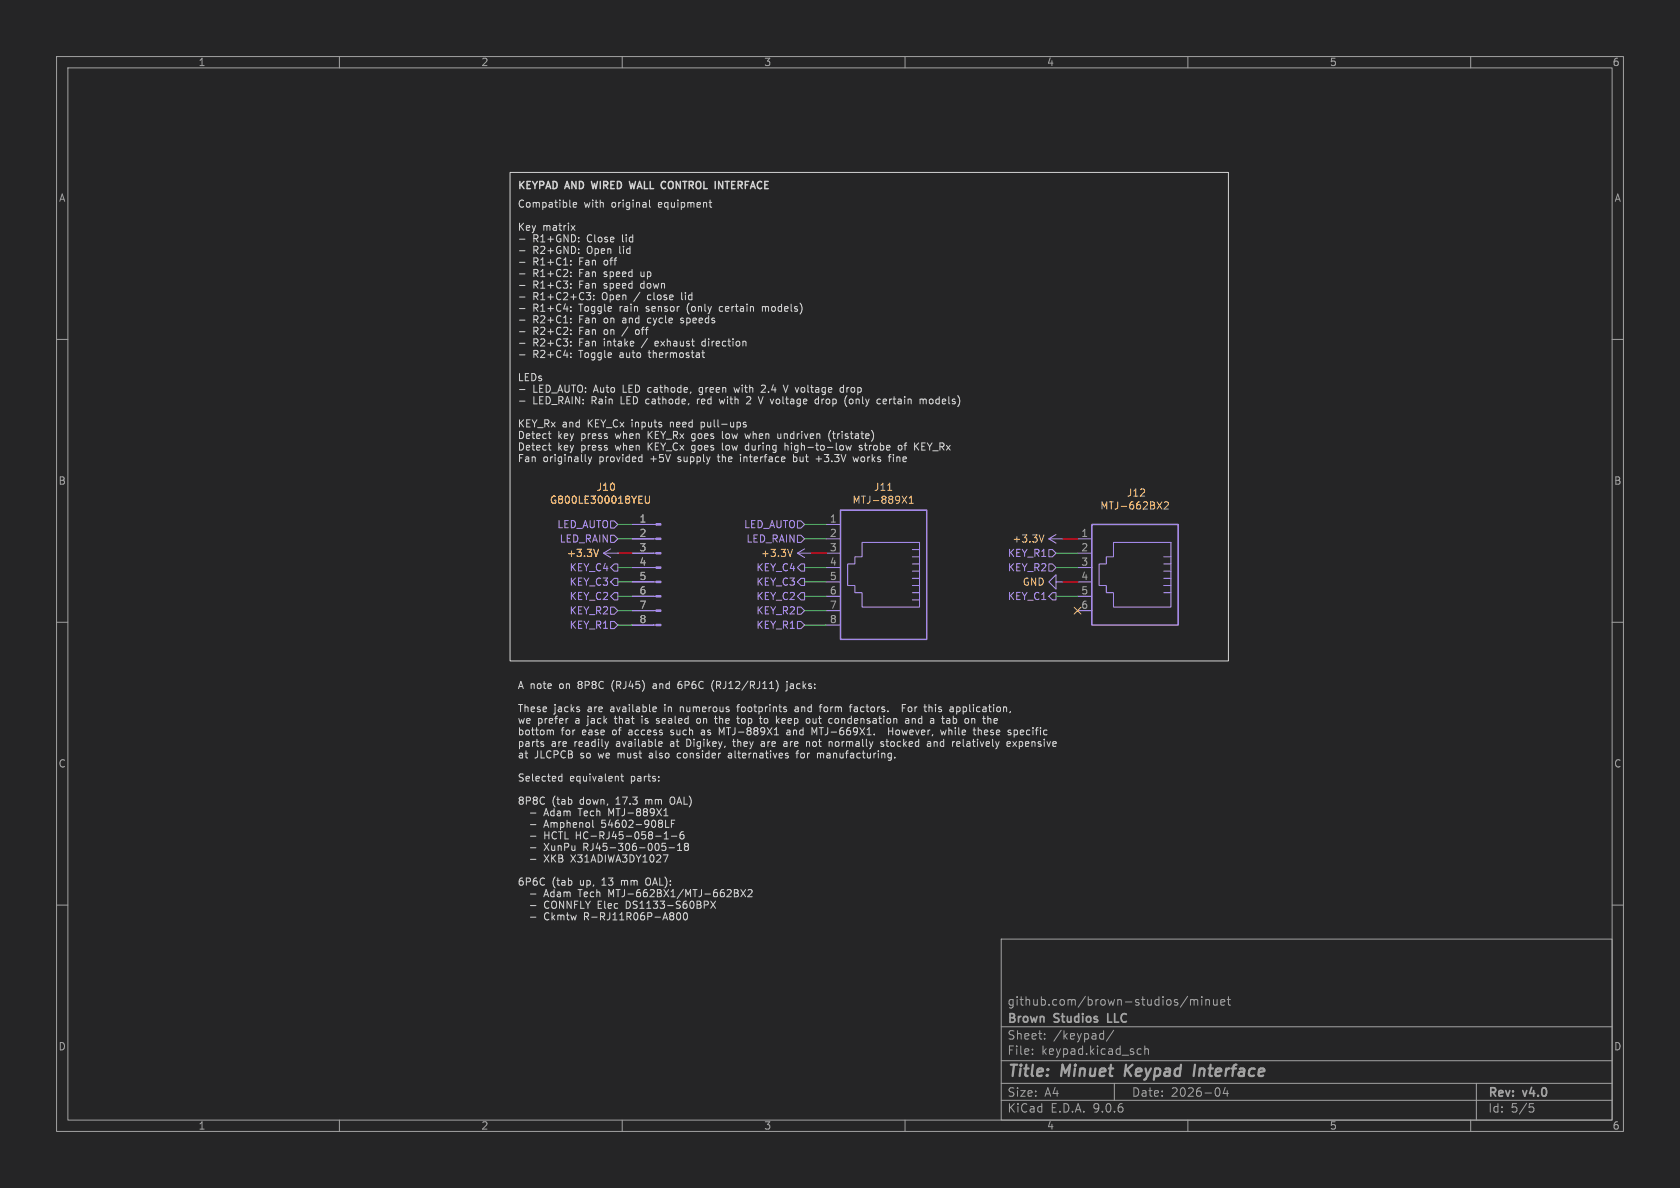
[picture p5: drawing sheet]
(kicad_sch
 (version 20250114)
 (generator "eeschema")
 (generator_version "9.0")
 (paper "A4")
 (title_block
  (title "Minuet Keypad Interface")
  (date "2026-04")
  (rev "v4.0")
  (company "Brown Studios LLC")
  (comment 1 "github.com/brown-studios/minuet"))
 (lib_symbols
  (symbol "Connector:6P6C"
   (pin_names
    (offset 1.016)) (exclude_from_sim no) (in_bom yes) (on_board yes)
   (property "Reference" "J" (at -5.08 11.43 0) (effects (font (size 1.27 1.27)) (justify right)))
   (property "Value" "6P6C" (at 2.54 11.43 0) (effects (font (size 1.27 1.27)) (justify left)))
   (property "Footprint" "" (at 0 0.635 90) (effects (font (size 1.27 1.27)) (hide yes)))
   (property "Datasheet" "~" (at 0 0.635 90) (effects (font (size 1.27 1.27)) (hide yes)))
   (property "Description" "RJ connector, 6P6C (6 positions 6 connected), RJ12/RJ18/RJ25" (at 0 0 0) (effects (font (size 1.27 1.27)) (hide yes)))
   (symbol "6P6C_0_1"
    (polyline (pts (xy -6.35 3.175) (xy -5.08 3.175) (xy -5.08 3.175)) (stroke (width 0) (type default)) (fill (type none)))
    (polyline (pts (xy -6.35 1.905) (xy -5.08 1.905) (xy -5.08 1.905)) (stroke (width 0) (type default)) (fill (type none)))
    (polyline (pts (xy -6.35 0.635) (xy -5.08 0.635) (xy -5.08 0.635)) (stroke (width 0) (type default)) (fill (type none)))
    (polyline (pts (xy -6.35 -0.635) (xy -5.08 -0.635) (xy -5.08 -0.635)) (stroke (width 0) (type default)) (fill (type none)))
    (polyline (pts (xy -6.35 -1.905) (xy -5.08 -1.905) (xy -5.08 -1.905)) (stroke (width 0) (type default)) (fill (type none)))
    (polyline (pts (xy -6.35 -4.445) (xy -6.35 6.985) (xy 3.81 6.985) (xy 3.81 4.445) (xy 5.08 4.445) (xy 5.08 3.175) (xy 6.35 3.175) (xy 6.35 -0.635) (xy 5.08 -0.635) (xy 5.08 -1.905) (xy 3.81 -1.905) (xy 3.81 -4.445) (xy -6.35 -4.445) (xy -6.35 -4.445)) (stroke (width 0) (type default)) (fill (type none)))
    (polyline (pts (xy -5.08 4.445) (xy -6.35 4.445) (xy -6.35 4.445)) (stroke (width 0) (type default)) (fill (type none)))
    (rectangle (start 7.62 10.16) (end -7.62 -7.62) (stroke (width 0.254) (type default)) (fill (type background))))
   (symbol "6P6C_1_1"
    (pin passive line (at 10.16 7.62 180) (length 2.54) (name "~" (effects (font (size 1.27 1.27)))) (number "6" (effects (font (size 1.27 1.27)))))
    (pin passive line (at 10.16 5.08 180) (length 2.54) (name "~" (effects (font (size 1.27 1.27)))) (number "5" (effects (font (size 1.27 1.27)))))
    (pin passive line (at 10.16 2.54 180) (length 2.54) (name "~" (effects (font (size 1.27 1.27)))) (number "4" (effects (font (size 1.27 1.27)))))
    (pin passive line (at 10.16 0 180) (length 2.54) (name "~" (effects (font (size 1.27 1.27)))) (number "3" (effects (font (size 1.27 1.27)))))
    (pin passive line (at 10.16 -2.54 180) (length 2.54) (name "~" (effects (font (size 1.27 1.27)))) (number "2" (effects (font (size 1.27 1.27)))))
    (pin passive line (at 10.16 -5.08 180) (length 2.54) (name "~" (effects (font (size 1.27 1.27)))) (number "1" (effects (font (size 1.27 1.27))))))
   (embedded_fonts no))
  (symbol "Connector:8P8C"
   (pin_names
    (offset 1.016)) (exclude_from_sim no) (in_bom yes) (on_board yes)
   (property "Reference" "J" (at -5.08 13.97 0) (effects (font (size 1.27 1.27)) (justify right)))
   (property "Value" "8P8C" (at 2.54 13.97 0) (effects (font (size 1.27 1.27)) (justify left)))
   (property "Footprint" "" (at 0 0.635 90) (effects (font (size 1.27 1.27)) (hide yes)))
   (property "Datasheet" "~" (at 0 0.635 90) (effects (font (size 1.27 1.27)) (hide yes)))
   (property "Description" "RJ connector, 8P8C (8 positions 8 connected), RJ31/RJ32/RJ33/RJ34/RJ35/RJ41/RJ45/RJ49/RJ61" (at 0 0 0) (effects (font (size 1.27 1.27)) (hide yes)))
   (symbol "8P8C_0_1"
    (polyline (pts (xy -6.35 1.905) (xy -5.08 1.905) (xy -5.08 1.905)) (stroke (width 0) (type default)) (fill (type none)))
    (polyline (pts (xy -6.35 0.635) (xy -5.08 0.635) (xy -5.08 0.635)) (stroke (width 0) (type default)) (fill (type none)))
    (polyline (pts (xy -6.35 -0.635) (xy -5.08 -0.635) (xy -5.08 -0.635)) (stroke (width 0) (type default)) (fill (type none)))
    (polyline (pts (xy -6.35 -1.905) (xy -5.08 -1.905) (xy -5.08 -1.905)) (stroke (width 0) (type default)) (fill (type none)))
    (polyline (pts (xy -6.35 -3.175) (xy -5.08 -3.175) (xy -5.08 -3.175)) (stroke (width 0) (type default)) (fill (type none)))
    (polyline (pts (xy -6.35 -4.445) (xy -6.35 6.985) (xy 3.81 6.985) (xy 3.81 4.445) (xy 5.08 4.445) (xy 5.08 3.175) (xy 6.35 3.175) (xy 6.35 -0.635) (xy 5.08 -0.635) (xy 5.08 -1.905) (xy 3.81 -1.905) (xy 3.81 -4.445) (xy -6.35 -4.445) (xy -6.35 -4.445)) (stroke (width 0) (type default)) (fill (type none)))
    (polyline (pts (xy -5.08 5.715) (xy -6.35 5.715)) (stroke (width 0) (type default)) (fill (type none)))
    (polyline (pts (xy -5.08 4.445) (xy -6.35 4.445)) (stroke (width 0) (type default)) (fill (type none)))
    (polyline (pts (xy -5.08 3.175) (xy -6.35 3.175) (xy -6.35 3.175)) (stroke (width 0) (type default)) (fill (type none)))
    (rectangle (start 7.62 12.7) (end -7.62 -10.16) (stroke (width 0.254) (type default)) (fill (type background))))
   (symbol "8P8C_1_1"
    (pin passive line (at 10.16 10.16 180) (length 2.54) (name "~" (effects (font (size 1.27 1.27)))) (number "8" (effects (font (size 1.27 1.27)))))
    (pin passive line (at 10.16 7.62 180) (length 2.54) (name "~" (effects (font (size 1.27 1.27)))) (number "7" (effects (font (size 1.27 1.27)))))
    (pin passive line (at 10.16 5.08 180) (length 2.54) (name "~" (effects (font (size 1.27 1.27)))) (number "6" (effects (font (size 1.27 1.27)))))
    (pin passive line (at 10.16 2.54 180) (length 2.54) (name "~" (effects (font (size 1.27 1.27)))) (number "5" (effects (font (size 1.27 1.27)))))
    (pin passive line (at 10.16 0 180) (length 2.54) (name "~" (effects (font (size 1.27 1.27)))) (number "4" (effects (font (size 1.27 1.27)))))
    (pin passive line (at 10.16 -2.54 180) (length 2.54) (name "~" (effects (font (size 1.27 1.27)))) (number "3" (effects (font (size 1.27 1.27)))))
    (pin passive line (at 10.16 -5.08 180) (length 2.54) (name "~" (effects (font (size 1.27 1.27)))) (number "2" (effects (font (size 1.27 1.27)))))
    (pin passive line (at 10.16 -7.62 180) (length 2.54) (name "~" (effects (font (size 1.27 1.27)))) (number "1" (effects (font (size 1.27 1.27))))))
   (embedded_fonts no))
  (symbol "Connector:Conn_01x08_Pin"
   (pin_names
    (offset 1.016) (hide yes)) (exclude_from_sim no) (in_bom yes) (on_board yes)
   (property "Reference" "J" (at 0 10.16 0) (effects (font (size 1.27 1.27))))
   (property "Value" "Conn_01x08_Pin" (at 0 -12.7 0) (effects (font (size 1.27 1.27))))
   (property "Footprint" "" (at 0 0 0) (effects (font (size 1.27 1.27)) (hide yes)))
   (property "Datasheet" "~" (at 0 0 0) (effects (font (size 1.27 1.27)) (hide yes)))
   (property "Description" "Generic connector, single row, 01x08, script generated" (at 0 0 0) (effects (font (size 1.27 1.27)) (hide yes)))
   (property "ki_locked" "" (at 0 0 0) (effects (font (size 1.27 1.27))))
   (symbol "Conn_01x08_Pin_1_1"
    (rectangle (start 0.8636 7.747) (end 0 7.493) (stroke (width 0.1524) (type default)) (fill (type outline)))
    (rectangle (start 0.8636 5.207) (end 0 4.953) (stroke (width 0.1524) (type default)) (fill (type outline)))
    (rectangle (start 0.8636 2.667) (end 0 2.413) (stroke (width 0.1524) (type default)) (fill (type outline)))
    (rectangle (start 0.8636 0.127) (end 0 -0.127) (stroke (width 0.1524) (type default)) (fill (type outline)))
    (rectangle (start 0.8636 -2.413) (end 0 -2.667) (stroke (width 0.1524) (type default)) (fill (type outline)))
    (rectangle (start 0.8636 -4.953) (end 0 -5.207) (stroke (width 0.1524) (type default)) (fill (type outline)))
    (rectangle (start 0.8636 -7.493) (end 0 -7.747) (stroke (width 0.1524) (type default)) (fill (type outline)))
    (rectangle (start 0.8636 -10.033) (end 0 -10.287) (stroke (width 0.1524) (type default)) (fill (type outline)))
    (polyline (pts (xy 1.27 7.62) (xy 0.8636 7.62)) (stroke (width 0.1524) (type default)) (fill (type none)))
    (polyline (pts (xy 1.27 5.08) (xy 0.8636 5.08)) (stroke (width 0.1524) (type default)) (fill (type none)))
    (polyline (pts (xy 1.27 2.54) (xy 0.8636 2.54)) (stroke (width 0.1524) (type default)) (fill (type none)))
    (polyline (pts (xy 1.27 0) (xy 0.8636 0)) (stroke (width 0.1524) (type default)) (fill (type none)))
    (polyline (pts (xy 1.27 -2.54) (xy 0.8636 -2.54)) (stroke (width 0.1524) (type default)) (fill (type none)))
    (polyline (pts (xy 1.27 -5.08) (xy 0.8636 -5.08)) (stroke (width 0.1524) (type default)) (fill (type none)))
    (polyline (pts (xy 1.27 -7.62) (xy 0.8636 -7.62)) (stroke (width 0.1524) (type default)) (fill (type none)))
    (polyline (pts (xy 1.27 -10.16) (xy 0.8636 -10.16)) (stroke (width 0.1524) (type default)) (fill (type none)))
    (pin passive line (at 5.08 7.62 180) (length 3.81) (name "Pin_1" (effects (font (size 1.27 1.27)))) (number "1" (effects (font (size 1.27 1.27)))))
    (pin passive line (at 5.08 5.08 180) (length 3.81) (name "Pin_2" (effects (font (size 1.27 1.27)))) (number "2" (effects (font (size 1.27 1.27)))))
    (pin passive line (at 5.08 2.54 180) (length 3.81) (name "Pin_3" (effects (font (size 1.27 1.27)))) (number "3" (effects (font (size 1.27 1.27)))))
    (pin passive line (at 5.08 0 180) (length 3.81) (name "Pin_4" (effects (font (size 1.27 1.27)))) (number "4" (effects (font (size 1.27 1.27)))))
    (pin passive line (at 5.08 -2.54 180) (length 3.81) (name "Pin_5" (effects (font (size 1.27 1.27)))) (number "5" (effects (font (size 1.27 1.27)))))
    (pin passive line (at 5.08 -5.08 180) (length 3.81) (name "Pin_6" (effects (font (size 1.27 1.27)))) (number "6" (effects (font (size 1.27 1.27)))))
    (pin passive line (at 5.08 -7.62 180) (length 3.81) (name "Pin_7" (effects (font (size 1.27 1.27)))) (number "7" (effects (font (size 1.27 1.27)))))
    (pin passive line (at 5.08 -10.16 180) (length 3.81) (name "Pin_8" (effects (font (size 1.27 1.27)))) (number "8" (effects (font (size 1.27 1.27))))))
   (embedded_fonts no))
  (symbol "power:+3.3V"
   (power)
   (pin_numbers (hide yes))
   (pin_names
    (offset 0) (hide yes)) (exclude_from_sim no) (in_bom yes) (on_board yes)
   (property "Reference" "#PWR" (at 0 -3.81 0) (effects (font (size 1.27 1.27)) (hide yes)))
   (property "Value" "+3.3V" (at 0 3.556 0) (effects (font (size 1.27 1.27))))
   (property "Footprint" "" (at 0 0 0) (effects (font (size 1.27 1.27)) (hide yes)))
   (property "Datasheet" "" (at 0 0 0) (effects (font (size 1.27 1.27)) (hide yes)))
   (property "Description" "Power symbol creates a global label with name \"+3.3V\"" (at 0 0 0) (effects (font (size 1.27 1.27)) (hide yes)))
   (symbol "+3.3V_0_1"
    (polyline (pts (xy -0.762 1.27) (xy 0 2.54)) (stroke (width 0) (type default)) (fill (type none)))
    (polyline (pts (xy 0 2.54) (xy 0.762 1.27)) (stroke (width 0) (type default)) (fill (type none)))
    (polyline (pts (xy 0 0) (xy 0 2.54)) (stroke (width 0) (type default)) (fill (type none))))
   (symbol "+3.3V_1_1"
    (pin power_in line (at 0 0 90) (length 0) (name "~" (effects (font (size 1.27 1.27)))) (number "1" (effects (font (size 1.27 1.27))))))
   (embedded_fonts no))
  (symbol "power:GND"
   (power)
   (pin_numbers (hide yes))
   (pin_names
    (offset 0) (hide yes)) (exclude_from_sim no) (in_bom yes) (on_board yes)
   (property "Reference" "#PWR" (at 0 -6.35 0) (effects (font (size 1.27 1.27)) (hide yes)))
   (property "Value" "GND" (at 0 -3.81 0) (effects (font (size 1.27 1.27))))
   (property "Footprint" "" (at 0 0 0) (effects (font (size 1.27 1.27)) (hide yes)))
   (property "Datasheet" "" (at 0 0 0) (effects (font (size 1.27 1.27)) (hide yes)))
   (property "Description" "Power symbol creates a global label with name \"GND\" , ground" (at 0 0 0) (effects (font (size 1.27 1.27)) (hide yes)))
   (symbol "GND_0_1"
    (polyline (pts (xy 0 0) (xy 0 -1.27) (xy 1.27 -1.27) (xy 0 -2.54) (xy -1.27 -1.27) (xy 0 -1.27)) (stroke (width 0) (type default)) (fill (type none))))
   (symbol "GND_1_1"
    (pin power_in line (at 0 0 270) (length 0) (name "~" (effects (font (size 1.27 1.27)))) (number "1" (effects (font (size 1.27 1.27))))))
   (embedded_fonts no)))
 (rectangle
  (start 90.17 30.48)
  (end 217.17 116.84)
  (stroke (width 0) (type default))
  (fill (type none)))
 (text "A note on 8P8C (RJ45) and 6P6C (RJ12/RJ11) jacks:\n\nThese jacks are available in numerous footprints and form factors.  For this application,\nwe prefer a jack that is sealed on the top to keep out condensation and a tab on the\nbottom for ease of access such as MTJ-889X1 and MTJ-669X1.  However, while these specific\nparts are readily available at Digikey, they are are not normally stocked and relatively expensive\nat JLCPCB so we must also consider alternatives for manufacturing.\n\nSelected equivalent parts:\n\n8P8C (tab down, 17.3 mm OAL)\n  - Adam Tech MTJ-889X1\n  - Amphenol 54602-908LF\n  - HCTL HC-RJ45-058-1-6\n  - XunPu RJ45-306-005-18\n  - XKB X31ADIWA3DY1027\n\n6P6C (tab up, 13 mm OAL):\n  - Adam Tech MTJ-662BX1/MTJ-662BX2\n  - CONNFLY Elec DS1133-S60BPX\n  - Ckmtw R-RJ11R06P-A800"
  (exclude_from_sim no)
  (at 91.44 120.65 0)
  (effects (font (size 1.27 1.27)) (justify left top)))
 (text "Compatible with original equipment\n\nKey matrix\n- R1+GND: Close lid\n- R2+GND: Open lid\n- R1+C1: Fan off\n- R1+C2: Fan speed up\n- R1+C3: Fan speed down\n- R1+C2+C3: Open / close lid\n- R1+C4: Toggle rain sensor (only certain models)\n- R2+C1: Fan on and cycle speeds\n- R2+C2: Fan on / off\n- R2+C3: Fan intake / exhaust direction\n- R2+C4: Toggle auto thermostat\n\nLEDs\n- LED_AUTO: Auto LED cathode, green with 2.4 V voltage drop\n- LED_RAIN: Rain LED cathode, red with 2 V voltage drop (only certain models)\n\nKEY_Rx and KEY_Cx inputs need pull-ups\nDetect key press when KEY_Rx goes low when undriven (tristate)\nDetect key press when KEY_Cx goes low during high-to-low strobe of KEY_Rx\nFan originally provided +5V supply the interface but +3.3V works fine"
  (exclude_from_sim no)
  (at 91.44 35.56 0)
  (effects (font (size 1.27 1.27)) (justify left top)))
 (text "KEYPAD AND WIRED WALL CONTROL INTERFACE"
  (exclude_from_sim no)
  (at 91.44 33.02 0)
  (effects (font (size 1.27 1.27) (thickness 0.254)
    (bold yes)) (justify left)))
 (no_connect
  (at 190.5 107.95))
 (wire
  (pts (xy 109.22 92.71) (xy 111.76 92.71))
  (stroke (width 0) (type default)))
 (wire
  (pts (xy 109.22 97.79) (xy 111.76 97.79))
  (stroke (width 0) (type default)))
 (wire
  (pts (xy 109.22 107.95) (xy 111.76 107.95))
  (stroke (width 0) (type default)))
 (wire
  (pts (xy 109.22 95.25) (xy 111.76 95.25))
  (stroke (width 0) (type default)))
 (wire
  (pts (xy 146.05 95.25) (xy 142.24 95.25))
  (stroke (width 0) (type default)))
 (wire
  (pts (xy 190.5 102.87) (xy 187.96 102.87))
  (stroke (width 0) (type default)))
 (wire
  (pts (xy 146.05 97.79) (xy 143.51 97.79))
  (stroke (width 0) (type default)))
 (wire
  (pts (xy 109.22 100.33) (xy 111.76 100.33))
  (stroke (width 0) (type default)))
 (wire
  (pts (xy 146.05 92.71) (xy 142.24 92.71))
  (stroke (width 0) (type default)))
 (wire
  (pts (xy 109.22 105.41) (xy 111.76 105.41))
  (stroke (width 0) (type default)))
 (wire
  (pts (xy 190.5 97.79) (xy 186.69 97.79))
  (stroke (width 0) (type default)))
 (wire
  (pts (xy 109.22 102.87) (xy 111.76 102.87))
  (stroke (width 0) (type default)))
 (wire
  (pts (xy 190.5 95.25) (xy 187.96 95.25))
  (stroke (width 0) (type default)))
 (wire
  (pts (xy 146.05 100.33) (xy 142.24 100.33))
  (stroke (width 0) (type default)))
 (wire
  (pts (xy 146.05 102.87) (xy 142.24 102.87))
  (stroke (width 0) (type default)))
 (wire
  (pts (xy 190.5 100.33) (xy 186.69 100.33))
  (stroke (width 0) (type default)))
 (wire
  (pts (xy 146.05 105.41) (xy 142.24 105.41))
  (stroke (width 0) (type default)))
 (wire
  (pts (xy 190.5 105.41) (xy 186.69 105.41))
  (stroke (width 0) (type default)))
 (wire
  (pts (xy 109.22 110.49) (xy 111.76 110.49))
  (stroke (width 0) (type default)))
 (wire
  (pts (xy 146.05 110.49) (xy 142.24 110.49))
  (stroke (width 0) (type default)))
 (wire
  (pts (xy 146.05 107.95) (xy 142.24 107.95))
  (stroke (width 0) (type default)))
 (hierarchical_label "KEY_C3"
  (shape output)
  (at 142.24 102.87 180)
  (effects (font (size 1.27 1.27)) (justify right)))
 (hierarchical_label "KEY_R1"
  (shape input)
  (at 109.22 110.49 180)
  (effects (font (size 1.27 1.27)) (justify right)))
 (hierarchical_label "KEY_R2"
  (shape input)
  (at 109.22 107.95 180)
  (effects (font (size 1.27 1.27)) (justify right)))
 (hierarchical_label "LED_RAIN"
  (shape input)
  (at 142.24 95.25 180)
  (effects (font (size 1.27 1.27)) (justify right)))
 (hierarchical_label "KEY_C2"
  (shape output)
  (at 109.22 105.41 180)
  (effects (font (size 1.27 1.27)) (justify right)))
 (hierarchical_label "KEY_C4"
  (shape output)
  (at 142.24 100.33 180)
  (effects (font (size 1.27 1.27)) (justify right)))
 (hierarchical_label "KEY_C2"
  (shape output)
  (at 142.24 105.41 180)
  (effects (font (size 1.27 1.27)) (justify right)))
 (hierarchical_label "KEY_R2"
  (shape input)
  (at 142.24 107.95 180)
  (effects (font (size 1.27 1.27)) (justify right)))
 (hierarchical_label "KEY_R1"
  (shape input)
  (at 142.24 110.49 180)
  (effects (font (size 1.27 1.27)) (justify right)))
 (hierarchical_label "LED_RAIN"
  (shape input)
  (at 109.22 95.25 180)
  (effects (font (size 1.27 1.27)) (justify right)))
 (hierarchical_label "KEY_R2"
  (shape input)
  (at 186.69 100.33 180)
  (effects (font (size 1.27 1.27)) (justify right)))
 (hierarchical_label "KEY_C1"
  (shape output)
  (at 186.69 105.41 180)
  (effects (font (size 1.27 1.27)) (justify right)))
 (hierarchical_label "KEY_C3"
  (shape output)
  (at 109.22 102.87 180)
  (effects (font (size 1.27 1.27)) (justify right)))
 (hierarchical_label "KEY_C4"
  (shape output)
  (at 109.22 100.33 180)
  (effects (font (size 1.27 1.27)) (justify right)))
 (hierarchical_label "LED_AUTO"
  (shape input)
  (at 109.22 92.71 180)
  (effects (font (size 1.27 1.27)) (justify right)))
 (hierarchical_label "KEY_R1"
  (shape input)
  (at 186.69 97.79 180)
  (effects (font (size 1.27 1.27)) (justify right)))
 (hierarchical_label "LED_AUTO"
  (shape input)
  (at 142.24 92.71 180)
  (effects (font (size 1.27 1.27)) (justify right)))
 (symbol
  (lib_id "power:+3.3V")
  (at 109.22 97.79 90)
  (unit 1)
  (exclude_from_sim no)
  (in_bom yes)
  (on_board yes)
  (dnp no)
  (fields_autoplaced yes)
  (property "Reference" "#PWR065" (at 113.03 97.79 0) (effects (font (size 1.27 1.27)) (hide yes)))
  (property "Value" "+3.3V" (at 106.045 97.79 90) (effects (font (size 1.27 1.27)) (justify left)))
  (property "Footprint" "" (at 109.22 97.79 0) (effects (font (size 1.27 1.27)) (hide yes)))
  (property "Datasheet" "" (at 109.22 97.79 0) (effects (font (size 1.27 1.27)) (hide yes)))
  (property "Description" "Power symbol creates a global label with name \"+3.3V\"" (at 109.22 97.79 0) (effects (font (size 1.27 1.27)) (hide yes)))
  (pin "1"))
 (symbol
  (lib_id "Connector:6P6C")
  (at 200.66 100.33 180)
  (unit 1)
  (exclude_from_sim no)
  (in_bom yes)
  (on_board yes)
  (dnp no)
  (fields_autoplaced yes)
  (property "Reference" "J12" (at 200.914 87.122 0) (effects (font (size 1.27 1.27))))
  (property "Value" "MTJ-662BX2" (at 200.66 89.408 0) (effects (font (size 1.27 1.27))))
  (property "Footprint" "MTJ-662BX2:MTJ-662BX2" (at 200.66 100.965 90) (effects (font (size 1.27 1.27)) (hide yes)))
  (property "Datasheet" "https://app.adam-tech.com/products/download/data_sheet/215278/mtj-662bx1-data-sheet.pdf" (at 200.66 100.965 90) (effects (font (size 1.27 1.27)) (hide yes)))
  (property "Description" "RJ connector, 6P6C (6 positions 6 connected), RJ12/RJ18/RJ25" (at 200.66 100.33 0) (effects (font (size 1.27 1.27)) (hide yes)))
  (property "LCSC" "C77859" (at 200.66 100.33 0) (effects (font (size 1.27 1.27)) (hide yes)))
  (property "LCSC_Preferred" "C6105887" (at 200.66 100.33 0) (effects (font (size 1.27 1.27)) (hide yes)))
  (property "LCSC_Alternative" "C77859" (at 200.66 100.33 0) (effects (font (size 1.27 1.27)) (hide yes)))
  (property "Alternative" "DS1133-S60BPX" (at 200.66 100.33 0) (effects (font (size 1.27 1.27)) (hide yes)))
  (property "FT Rotation Offset" "90" (at 200.66 100.33 0) (effects (font (size 1.27 1.27)) (hide yes)))
  (property "FT Position Offset" "0,1.35" (at 200.66 100.33 0) (effects (font (size 1.27 1.27)) (hide yes)))
  (pin "2")
  (pin "4")
  (pin "6")
  (pin "5")
  (pin "3")
  (pin "1"))
 (symbol
  (lib_id "Connector:8P8C")
  (at 156.21 100.33 180)
  (unit 1)
  (exclude_from_sim no)
  (in_bom yes)
  (on_board yes)
  (dnp no)
  (property "Reference" "J11" (at 156.21 86.106 0) (effects (font (size 1.27 1.27))))
  (property "Value" "MTJ-889X1" (at 156.21 88.392 0) (effects (font (size 1.27 1.27))))
  (property "Footprint" "MTJ-889X1:MTJ-889X1" (at 156.21 100.965 90) (effects (font (size 1.27 1.27)) (hide yes)))
  (property "Datasheet" "https://app.adam-tech.com/products/download/data_sheet/203814/mtj-889x1-data-sheet.pdf" (at 156.21 100.965 90) (effects (font (size 1.27 1.27)) (hide yes)))
  (property "Description" "RJ connector, 8P8C (8 positions 8 connected), RJ31/RJ32/RJ33/RJ34/RJ35/RJ41/RJ45/RJ49/RJ61" (at 156.21 100.33 0) (effects (font (size 1.27 1.27)) (hide yes)))
  (property "LCSC" "C3000197" (at 156.21 100.33 0) (effects (font (size 1.27 1.27)) (hide yes)))
  (property "LCSC_Preferred" "C6105889" (at 156.21 100.33 0) (effects (font (size 1.27 1.27)) (hide yes)))
  (property "LCSC_Alternative" "C3000197" (at 156.21 100.33 0) (effects (font (size 1.27 1.27)) (hide yes)))
  (property "Alternative" "HC-RJ45-058-1-6 (PBT)" (at 156.21 100.33 0) (effects (font (size 1.27 1.27)) (hide yes)))
  (property "FT Position Offset" "0,3.5" (at 156.21 100.33 0) (effects (font (size 1.27 1.27)) (hide yes)))
  (pin "2")
  (pin "8")
  (pin "1")
  (pin "5")
  (pin "7")
  (pin "6")
  (pin "3")
  (pin "4"))
 (symbol
  (lib_id "power:+3.3V")
  (at 143.51 97.79 90)
  (unit 1)
  (exclude_from_sim no)
  (in_bom yes)
  (on_board yes)
  (dnp no)
  (fields_autoplaced yes)
  (property "Reference" "#PWR066" (at 147.32 97.79 0) (effects (font (size 1.27 1.27)) (hide yes)))
  (property "Value" "+3.3V" (at 140.335 97.79 90) (effects (font (size 1.27 1.27)) (justify left)))
  (property "Footprint" "" (at 143.51 97.79 0) (effects (font (size 1.27 1.27)) (hide yes)))
  (property "Datasheet" "" (at 143.51 97.79 0) (effects (font (size 1.27 1.27)) (hide yes)))
  (property "Description" "Power symbol creates a global label with name \"+3.3V\"" (at 143.51 97.79 0) (effects (font (size 1.27 1.27)) (hide yes)))
  (pin "1"))
 (symbol
  (lib_id "power:GND")
  (at 187.96 102.87 270)
  (mirror x)
  (unit 1)
  (exclude_from_sim no)
  (in_bom yes)
  (on_board yes)
  (dnp no)
  (fields_autoplaced yes)
  (property "Reference" "#PWR067" (at 181.61 102.87 0) (effects (font (size 1.27 1.27)) (hide yes)))
  (property "Value" "GND" (at 184.785 102.87 90) (effects (font (size 1.27 1.27)) (justify right)))
  (property "Footprint" "" (at 187.96 102.87 0) (effects (font (size 1.27 1.27)) (hide yes)))
  (property "Datasheet" "" (at 187.96 102.87 0) (effects (font (size 1.27 1.27)) (hide yes)))
  (property "Description" "Power symbol creates a global label with name \"GND\" , ground" (at 187.96 102.87 0) (effects (font (size 1.27 1.27)) (hide yes)))
  (pin "1"))
 (symbol
  (lib_id "power:+3.3V")
  (at 187.96 95.25 90)
  (mirror x)
  (unit 1)
  (exclude_from_sim no)
  (in_bom yes)
  (on_board yes)
  (dnp no)
  (fields_autoplaced yes)
  (property "Reference" "#PWR064" (at 191.77 95.25 0) (effects (font (size 1.27 1.27)) (hide yes)))
  (property "Value" "+3.3V" (at 184.785 95.25 90) (effects (font (size 1.27 1.27)) (justify left)))
  (property "Footprint" "" (at 187.96 95.25 0) (effects (font (size 1.27 1.27)) (hide yes)))
  (property "Datasheet" "" (at 187.96 95.25 0) (effects (font (size 1.27 1.27)) (hide yes)))
  (property "Description" "Power symbol creates a global label with name \"+3.3V\"" (at 187.96 95.25 0) (effects (font (size 1.27 1.27)) (hide yes)))
  (pin "1"))
 (symbol
  (lib_id "Connector:Conn_01x08_Pin")
  (at 116.84 100.33 0)
  (mirror y)
  (unit 1)
  (exclude_from_sim no)
  (in_bom yes)
  (on_board yes)
  (dnp no)
  (property "Reference" "J10" (at 107.188 86.106 0) (effects (font (size 1.27 1.27))))
  (property "Value" "G800LE300018YEU" (at 106.172 88.392 0) (effects (font (size 1.27 1.27))))
  (property "Footprint" "Connector_PinHeader_2.54mm:PinHeader_1x08_P2.54mm_Vertical" (at 116.84 100.33 0) (effects (font (size 1.27 1.27)) (hide yes)))
  (property "Datasheet" "https://cdn.amphenol-cs.com/media/wysiwyg/files/drawing/g800lexxxxxxyeu.pdf" (at 116.84 100.33 0) (effects (font (size 1.27 1.27)) (hide yes)))
  (property "Description" "Generic connector, single row, 01x08, script generated" (at 116.84 100.33 0) (effects (font (size 1.27 1.27)) (hide yes)))
  (property "Alternative" "22284081" (at 116.84 100.33 0) (effects (font (size 1.27 1.27)) (hide yes)))
  (property "LCSC_Preferred" "C3345591" (at 116.84 100.33 0) (effects (font (size 1.27 1.27)) (hide yes)))
  (property "LCSC_Alternative" "C3339252" (at 116.84 100.33 0) (effects (font (size 1.27 1.27)) (hide yes)))
  (property "LCSC" "C3345591" (at 116.84 100.33 0) (effects (font (size 1.27 1.27)) (hide yes)))
  (pin "1")
  (pin "6")
  (pin "2")
  (pin "5")
  (pin "7")
  (pin "8")
  (pin "4")
  (pin "3")))
